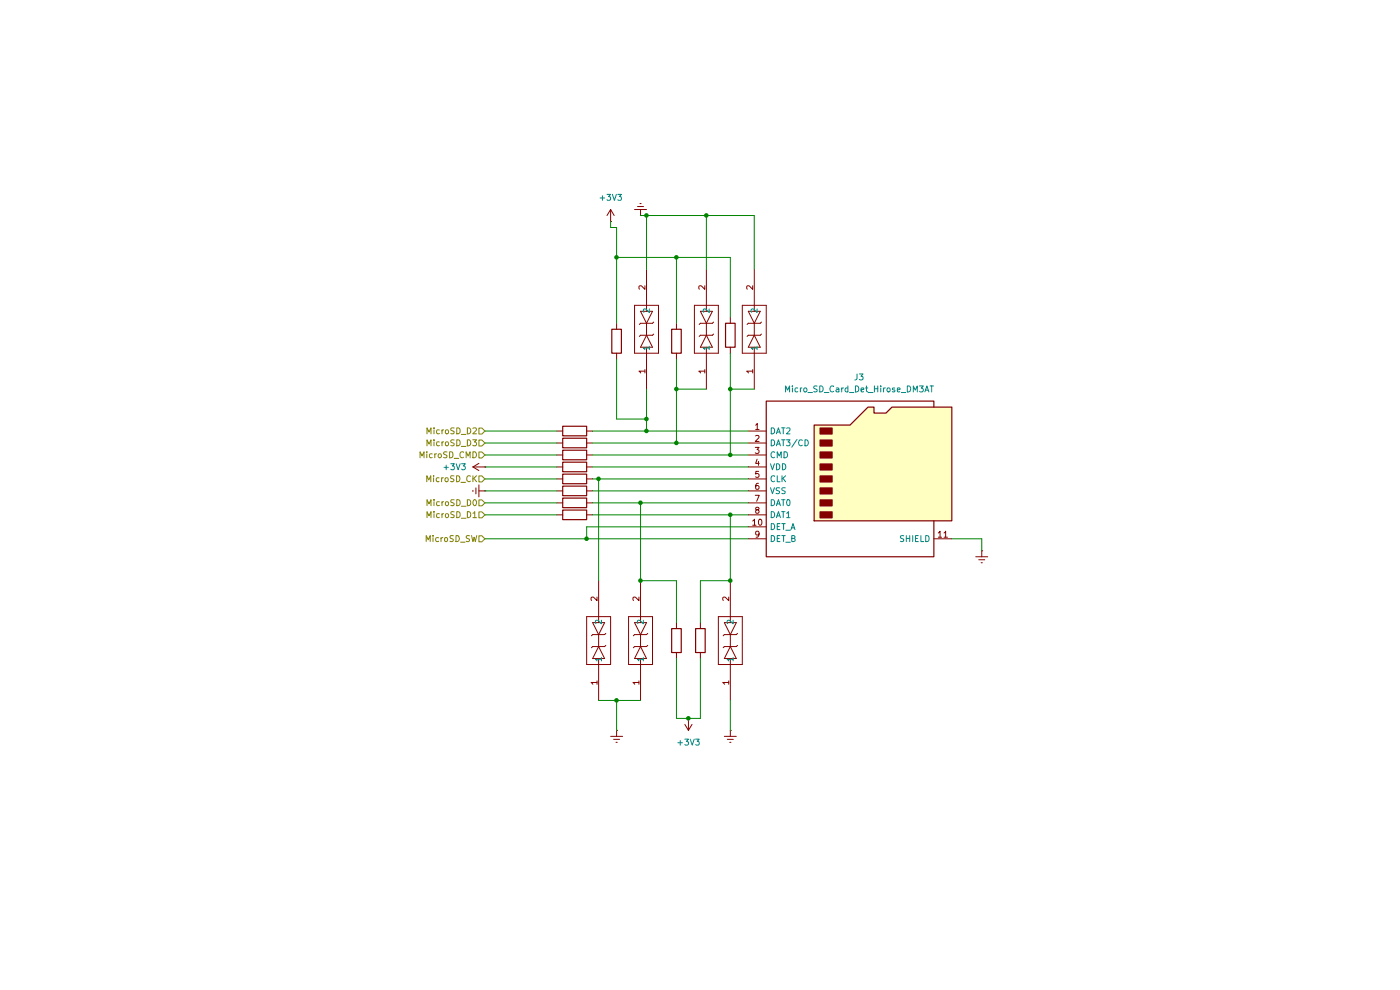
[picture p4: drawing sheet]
(kicad_sch
 (version 20250114)
 (generator "eeschema")
 (generator_version "9.0")
 (paper "A4")
 (lib_symbols
  (symbol "2025-11-16_12-15-03:SP0402B-ULC-01ETG"
   (pin_names
    (offset 0.254)) (exclude_from_sim no) (in_bom yes) (on_board yes)
   (property "Reference" "CR" (at 12.7 7.62 0) (effects (font (size 1.524 1.524))))
   (property "Value" "SP0402B-ULC-01ETG" (at 12.7 5.08 0) (effects (font (size 1.524 1.524))))
   (property "Footprint" "SP0402_LTF" (at 0 0 0) (effects (font (size 1.27 1.27)
    (italic yes)) (hide yes)))
   (property "Datasheet" "SP0402B-ULC-01ETG" (at 0 0 0) (effects (font (size 1.27 1.27)
    (italic yes)) (hide yes)))
   (property "Description" "" (at 0 0 0) (effects (font (size 1.27 1.27)) (hide yes)))
   (property "ki_locked" "" (at 0 0 0) (effects (font (size 1.27 1.27))))
   (symbol "SP0402B-ULC-01ETG_0_1"
    (polyline (pts (xy 7.62 2.54) (xy 7.62 -2.54)) (stroke (width 0.127) (type default)) (fill (type none)))
    (polyline (pts (xy 7.62 0) (xy 8.89 0)) (stroke (width 0.127) (type default)) (fill (type none)))
    (polyline (pts (xy 7.62 -2.54) (xy 17.78 -2.54)) (stroke (width 0.127) (type default)) (fill (type none)))
    (polyline (pts (xy 8.89 1.27) (xy 11.43 0)) (stroke (width 0.127) (type default)) (fill (type none)))
    (polyline (pts (xy 8.89 -1.27) (xy 8.89 1.27)) (stroke (width 0.127) (type default)) (fill (type none)))
    (polyline (pts (xy 11.43 1.27) (xy 11.176 1.524)) (stroke (width 0.127) (type default)) (fill (type none)))
    (polyline (pts (xy 11.43 1.27) (xy 11.43 -1.27)) (stroke (width 0.127) (type default)) (fill (type none)))
    (polyline (pts (xy 11.43 0) (xy 8.89 -1.27)) (stroke (width 0.127) (type default)) (fill (type none)))
    (polyline (pts (xy 11.43 -1.27) (xy 11.684 -1.524)) (stroke (width 0.127) (type default)) (fill (type none)))
    (polyline (pts (xy 13.97 1.27) (xy 13.716 1.524)) (stroke (width 0.127) (type default)) (fill (type none)))
    (polyline (pts (xy 13.97 0) (xy 11.43 0)) (stroke (width 0.127) (type default)) (fill (type none)))
    (polyline (pts (xy 13.97 0) (xy 16.51 1.27)) (stroke (width 0.127) (type default)) (fill (type none)))
    (polyline (pts (xy 13.97 -1.27) (xy 13.97 1.27)) (stroke (width 0.127) (type default)) (fill (type none)))
    (polyline (pts (xy 13.97 -1.27) (xy 14.224 -1.524)) (stroke (width 0.127) (type default)) (fill (type none)))
    (polyline (pts (xy 16.51 1.27) (xy 16.51 -1.27)) (stroke (width 0.127) (type default)) (fill (type none)))
    (polyline (pts (xy 16.51 0) (xy 17.78 0)) (stroke (width 0.127) (type default)) (fill (type none)))
    (polyline (pts (xy 16.51 -1.27) (xy 13.97 0)) (stroke (width 0.127) (type default)) (fill (type none)))
    (polyline (pts (xy 17.78 2.54) (xy 7.62 2.54)) (stroke (width 0.127) (type default)) (fill (type none)))
    (polyline (pts (xy 17.78 -2.54) (xy 17.78 2.54)) (stroke (width 0.127) (type default)) (fill (type none)))
    (pin unspecified line (at 0 0 0) (length 7.62) (name "1" (effects (font (size 1.27 1.27)))) (number "1" (effects (font (size 1.27 1.27)))))
    (pin unspecified line (at 25.4 0 180) (length 7.62) (name "2" (effects (font (size 1.27 1.27)))) (number "2" (effects (font (size 1.27 1.27))))))
   (embedded_fonts no))
  (symbol "Connector:Micro_SD_Card_Det_Hirose_DM3AT" (exclude_from_sim no) (in_bom yes) (on_board yes)
   (property "Reference" "J" (at -16.51 17.78 0) (effects (font (size 1.27 1.27))))
   (property "Value" "Micro_SD_Card_Det_Hirose_DM3AT" (at 16.51 17.78 0) (effects (font (size 1.27 1.27)) (justify right)))
   (property "Footprint" "" (at 52.07 17.78 0) (effects (font (size 1.27 1.27)) (hide yes)))
   (property "Datasheet" "https://www.hirose.com/product/en/download_file/key_name/DM3/category/Catalog/doc_file_id/49662/?file_category_id=4&item_id=195&is_series=1" (at 0 2.54 0) (effects (font (size 1.27 1.27)) (hide yes)))
   (property "Description" "Micro SD Card Socket with card detection pins" (at 0 0 0) (effects (font (size 1.27 1.27)) (hide yes)))
   (symbol "Micro_SD_Card_Det_Hirose_DM3AT_0_1"
    (polyline (pts (xy -8.89 -8.89) (xy -8.89 11.43) (xy -1.27 11.43) (xy 2.54 15.24) (xy 3.81 15.24) (xy 3.81 13.97) (xy 6.35 13.97) (xy 7.62 15.24) (xy 20.32 15.24) (xy 20.32 -8.89) (xy -8.89 -8.89)) (stroke (width 0.254) (type default)) (fill (type background)))
    (rectangle (start -7.62 10.795) (end -5.08 9.525) (stroke (width 0.254) (type default)) (fill (type outline)))
    (rectangle (start -7.62 8.255) (end -5.08 6.985) (stroke (width 0.254) (type default)) (fill (type outline)))
    (rectangle (start -7.62 5.715) (end -5.08 4.445) (stroke (width 0.254) (type default)) (fill (type outline)))
    (rectangle (start -7.62 3.175) (end -5.08 1.905) (stroke (width 0.254) (type default)) (fill (type outline)))
    (rectangle (start -7.62 0.635) (end -5.08 -0.635) (stroke (width 0.254) (type default)) (fill (type outline)))
    (rectangle (start -7.62 -1.905) (end -5.08 -3.175) (stroke (width 0.254) (type default)) (fill (type outline)))
    (rectangle (start -7.62 -4.445) (end -5.08 -5.715) (stroke (width 0.254) (type default)) (fill (type outline)))
    (rectangle (start -7.62 -6.985) (end -5.08 -8.255) (stroke (width 0.254) (type default)) (fill (type outline)))
    (polyline (pts (xy 16.51 15.24) (xy 16.51 16.51) (xy -19.05 16.51) (xy -19.05 -16.51) (xy 16.51 -16.51) (xy 16.51 -8.89)) (stroke (width 0.254) (type default)) (fill (type none))))
   (symbol "Micro_SD_Card_Det_Hirose_DM3AT_1_1"
    (pin bidirectional line (at -22.86 10.16 0) (length 3.81) (name "DAT2" (effects (font (size 1.27 1.27)))) (number "1" (effects (font (size 1.27 1.27)))))
    (pin bidirectional line (at -22.86 7.62 0) (length 3.81) (name "DAT3/CD" (effects (font (size 1.27 1.27)))) (number "2" (effects (font (size 1.27 1.27)))))
    (pin input line (at -22.86 5.08 0) (length 3.81) (name "CMD" (effects (font (size 1.27 1.27)))) (number "3" (effects (font (size 1.27 1.27)))))
    (pin power_in line (at -22.86 2.54 0) (length 3.81) (name "VDD" (effects (font (size 1.27 1.27)))) (number "4" (effects (font (size 1.27 1.27)))))
    (pin input line (at -22.86 0 0) (length 3.81) (name "CLK" (effects (font (size 1.27 1.27)))) (number "5" (effects (font (size 1.27 1.27)))))
    (pin power_in line (at -22.86 -2.54 0) (length 3.81) (name "VSS" (effects (font (size 1.27 1.27)))) (number "6" (effects (font (size 1.27 1.27)))))
    (pin bidirectional line (at -22.86 -5.08 0) (length 3.81) (name "DAT0" (effects (font (size 1.27 1.27)))) (number "7" (effects (font (size 1.27 1.27)))))
    (pin bidirectional line (at -22.86 -7.62 0) (length 3.81) (name "DAT1" (effects (font (size 1.27 1.27)))) (number "8" (effects (font (size 1.27 1.27)))))
    (pin passive line (at -22.86 -10.16 0) (length 3.81) (name "DET_A" (effects (font (size 1.27 1.27)))) (number "10" (effects (font (size 1.27 1.27)))))
    (pin passive line (at -22.86 -12.7 0) (length 3.81) (name "DET_B" (effects (font (size 1.27 1.27)))) (number "9" (effects (font (size 1.27 1.27)))))
    (pin passive line (at 20.32 -12.7 180) (length 3.81) (name "SHIELD" (effects (font (size 1.27 1.27)))) (number "11" (effects (font (size 1.27 1.27))))))
   (embedded_fonts no))
  (symbol "Device:R"
   (pin_numbers (hide yes))
   (pin_names
    (offset 0)) (exclude_from_sim no) (in_bom yes) (on_board yes)
   (property "Reference" "R" (at 2.032 0 90) (effects (font (size 1.27 1.27))))
   (property "Value" "R" (at 0 0 90) (effects (font (size 1.27 1.27))))
   (property "Footprint" "" (at -1.778 0 90) (effects (font (size 1.27 1.27)) (hide yes)))
   (property "Datasheet" "~" (at 0 0 0) (effects (font (size 1.27 1.27)) (hide yes)))
   (property "Description" "Resistor" (at 0 0 0) (effects (font (size 1.27 1.27)) (hide yes)))
   (symbol "R_0_1"
    (rectangle (start -1.016 -2.54) (end 1.016 2.54) (stroke (width 0.254) (type default)) (fill (type none))))
   (symbol "R_1_1"
    (pin passive line (at 0 3.81 270) (length 1.27) (name "~" (effects (font (size 1.27 1.27)))) (number "1" (effects (font (size 1.27 1.27)))))
    (pin passive line (at 0 -3.81 90) (length 1.27) (name "~" (effects (font (size 1.27 1.27)))) (number "2" (effects (font (size 1.27 1.27))))))
   (embedded_fonts no))
  (symbol "power:+3V3"
   (power)
   (pin_numbers (hide yes))
   (pin_names
    (offset 0) (hide yes)) (exclude_from_sim no) (in_bom yes) (on_board yes)
   (property "Reference" "#PWR" (at 0 -3.81 0) (effects (font (size 1.27 1.27)) (hide yes)))
   (property "Value" "+3V3" (at 0 3.556 0) (effects (font (size 1.27 1.27))))
   (property "Footprint" "" (at 0 0 0) (effects (font (size 1.27 1.27)) (hide yes)))
   (property "Datasheet" "" (at 0 0 0) (effects (font (size 1.27 1.27)) (hide yes)))
   (property "Description" "Power symbol creates a global label with name \"+3V3\"" (at 0 0 0) (effects (font (size 1.27 1.27)) (hide yes)))
   (symbol "+3V3_0_1"
    (polyline (pts (xy -0.762 1.27) (xy 0 2.54)) (stroke (width 0) (type default)) (fill (type none)))
    (polyline (pts (xy 0 2.54) (xy 0.762 1.27)) (stroke (width 0) (type default)) (fill (type none)))
    (polyline (pts (xy 0 0) (xy 0 2.54)) (stroke (width 0) (type default)) (fill (type none))))
   (symbol "+3V3_1_1"
    (pin power_in line (at 0 0 90) (length 0) (name "~" (effects (font (size 1.27 1.27)))) (number "1" (effects (font (size 1.27 1.27))))))
   (embedded_fonts no))
  (symbol "power:Earth"
   (power)
   (pin_numbers (hide yes))
   (pin_names
    (offset 0) (hide yes)) (exclude_from_sim no) (in_bom yes) (on_board yes)
   (property "Reference" "#PWR" (at 0 -6.35 0) (effects (font (size 1.27 1.27)) (hide yes)))
   (property "Value" "Earth" (at 0 -3.81 0) (effects (font (size 1.27 1.27))))
   (property "Footprint" "" (at 0 0 0) (effects (font (size 1.27 1.27)) (hide yes)))
   (property "Datasheet" "~" (at 0 0 0) (effects (font (size 1.27 1.27)) (hide yes)))
   (property "Description" "Power symbol creates a global label with name \"Earth\"" (at 0 0 0) (effects (font (size 1.27 1.27)) (hide yes)))
   (symbol "Earth_0_1"
    (polyline (pts (xy -0.635 -1.905) (xy 0.635 -1.905)) (stroke (width 0) (type default)) (fill (type none)))
    (polyline (pts (xy -0.127 -2.54) (xy 0.127 -2.54)) (stroke (width 0) (type default)) (fill (type none)))
    (polyline (pts (xy 0 -1.27) (xy 0 0)) (stroke (width 0) (type default)) (fill (type none)))
    (polyline (pts (xy 1.27 -1.27) (xy -1.27 -1.27)) (stroke (width 0) (type default)) (fill (type none))))
   (symbol "Earth_1_1"
    (pin power_in line (at 0 0 270) (length 0) (name "~" (effects (font (size 1.27 1.27)))) (number "1" (effects (font (size 1.27 1.27))))))
   (embedded_fonts no)))
 (junction
  (at 143.51 82.55)
  (diameter 0)
  (color 0 0 0 0))
 (junction
  (at 137.16 45.72)
  (diameter 0)
  (color 0 0 0 0))
 (junction
  (at 130.81 54.61)
  (diameter 0)
  (color 0 0 0 0))
 (junction
  (at 146.05 152.4)
  (diameter 0)
  (color 0 0 0 0))
 (junction
  (at 137.16 88.9)
  (diameter 0)
  (color 0 0 0 0))
 (junction
  (at 143.51 54.61)
  (diameter 0)
  (color 0 0 0 0))
 (junction
  (at 135.89 106.68)
  (diameter 0)
  (color 0 0 0 0))
 (junction
  (at 143.51 93.98)
  (diameter 0)
  (color 0 0 0 0))
 (junction
  (at 127 101.6)
  (diameter 0)
  (color 0 0 0 0))
 (junction
  (at 154.94 82.55)
  (diameter 0)
  (color 0 0 0 0))
 (junction
  (at 135.89 123.19)
  (diameter 0)
  (color 0 0 0 0))
 (junction
  (at 137.16 91.44)
  (diameter 0)
  (color 0 0 0 0))
 (junction
  (at 154.94 109.22)
  (diameter 0)
  (color 0 0 0 0))
 (junction
  (at 149.86 45.72)
  (diameter 0)
  (color 0 0 0 0))
 (junction
  (at 130.81 148.59)
  (diameter 0)
  (color 0 0 0 0))
 (junction
  (at 124.46 114.3)
  (diameter 0)
  (color 0 0 0 0))
 (junction
  (at 154.94 96.52)
  (diameter 0)
  (color 0 0 0 0))
 (junction
  (at 154.94 123.19)
  (diameter 0)
  (color 0 0 0 0))
 (wire
  (pts (xy 127 148.59) (xy 130.81 148.59))
  (stroke (width 0) (type default)))
 (wire
  (pts (xy 125.73 99.06) (xy 158.75 99.06))
  (stroke (width 0) (type default)))
 (wire
  (pts (xy 137.16 88.9) (xy 137.16 91.44))
  (stroke (width 0) (type default)))
 (wire
  (pts (xy 125.73 93.98) (xy 143.51 93.98))
  (stroke (width 0) (type default)))
 (wire
  (pts (xy 143.51 54.61) (xy 130.81 54.61))
  (stroke (width 0) (type default)))
 (wire
  (pts (xy 158.75 111.76) (xy 124.46 111.76))
  (stroke (width 0) (type default)))
 (wire
  (pts (xy 137.16 45.72) (xy 135.89 45.72))
  (stroke (width 0) (type default)))
 (wire
  (pts (xy 154.94 148.59) (xy 154.94 154.94))
  (stroke (width 0) (type default)))
 (wire
  (pts (xy 154.94 74.93) (xy 154.94 82.55))
  (stroke (width 0) (type default)))
 (wire
  (pts (xy 130.81 76.2) (xy 130.81 88.9))
  (stroke (width 0) (type default)))
 (wire
  (pts (xy 143.51 76.2) (xy 143.51 82.55))
  (stroke (width 0) (type default)))
 (wire
  (pts (xy 148.59 139.7) (xy 148.59 152.4))
  (stroke (width 0) (type default)))
 (wire
  (pts (xy 143.51 68.58) (xy 143.51 54.61))
  (stroke (width 0) (type default)))
 (wire
  (pts (xy 149.86 45.72) (xy 149.86 57.15))
  (stroke (width 0) (type default)))
 (wire
  (pts (xy 130.81 148.59) (xy 135.89 148.59))
  (stroke (width 0) (type default)))
 (wire
  (pts (xy 143.51 132.08) (xy 143.51 123.19))
  (stroke (width 0) (type default)))
 (wire
  (pts (xy 130.81 88.9) (xy 137.16 88.9))
  (stroke (width 0) (type default)))
 (wire
  (pts (xy 154.94 82.55) (xy 160.02 82.55))
  (stroke (width 0) (type default)))
 (wire
  (pts (xy 102.87 96.52) (xy 118.11 96.52))
  (stroke (width 0) (type default)))
 (wire
  (pts (xy 135.89 106.68) (xy 158.75 106.68))
  (stroke (width 0) (type default)))
 (wire
  (pts (xy 102.87 114.3) (xy 124.46 114.3))
  (stroke (width 0) (type default)))
 (wire
  (pts (xy 124.46 111.76) (xy 124.46 114.3))
  (stroke (width 0) (type default)))
 (wire
  (pts (xy 102.87 109.22) (xy 118.11 109.22))
  (stroke (width 0) (type default)))
 (wire
  (pts (xy 125.73 101.6) (xy 127 101.6))
  (stroke (width 0) (type default)))
 (wire
  (pts (xy 137.16 57.15) (xy 137.16 45.72))
  (stroke (width 0) (type default)))
 (wire
  (pts (xy 127 101.6) (xy 158.75 101.6))
  (stroke (width 0) (type default)))
 (wire
  (pts (xy 154.94 96.52) (xy 158.75 96.52))
  (stroke (width 0) (type default)))
 (wire
  (pts (xy 201.93 114.3) (xy 208.28 114.3))
  (stroke (width 0) (type default)))
 (wire
  (pts (xy 208.28 114.3) (xy 208.28 116.84))
  (stroke (width 0) (type default)))
 (wire
  (pts (xy 130.81 54.61) (xy 130.81 48.26))
  (stroke (width 0) (type default)))
 (wire
  (pts (xy 125.73 106.68) (xy 135.89 106.68))
  (stroke (width 0) (type default)))
 (wire
  (pts (xy 125.73 109.22) (xy 154.94 109.22))
  (stroke (width 0) (type default)))
 (wire
  (pts (xy 129.54 48.26) (xy 129.54 46.99))
  (stroke (width 0) (type default)))
 (wire
  (pts (xy 102.87 99.06) (xy 118.11 99.06))
  (stroke (width 0) (type default)))
 (wire
  (pts (xy 154.94 67.31) (xy 154.94 54.61))
  (stroke (width 0) (type default)))
 (wire
  (pts (xy 125.73 91.44) (xy 137.16 91.44))
  (stroke (width 0) (type default)))
 (wire
  (pts (xy 154.94 82.55) (xy 154.94 96.52))
  (stroke (width 0) (type default)))
 (wire
  (pts (xy 127 101.6) (xy 127 123.19))
  (stroke (width 0) (type default)))
 (wire
  (pts (xy 137.16 91.44) (xy 158.75 91.44))
  (stroke (width 0) (type default)))
 (wire
  (pts (xy 154.94 109.22) (xy 158.75 109.22))
  (stroke (width 0) (type default)))
 (wire
  (pts (xy 124.46 114.3) (xy 158.75 114.3))
  (stroke (width 0) (type default)))
 (wire
  (pts (xy 143.51 93.98) (xy 158.75 93.98))
  (stroke (width 0) (type default)))
 (wire
  (pts (xy 125.73 96.52) (xy 154.94 96.52))
  (stroke (width 0) (type default)))
 (wire
  (pts (xy 149.86 45.72) (xy 137.16 45.72))
  (stroke (width 0) (type default)))
 (wire
  (pts (xy 154.94 54.61) (xy 143.51 54.61))
  (stroke (width 0) (type default)))
 (wire
  (pts (xy 102.87 91.44) (xy 118.11 91.44))
  (stroke (width 0) (type default)))
 (wire
  (pts (xy 135.89 106.68) (xy 135.89 123.19))
  (stroke (width 0) (type default)))
 (wire
  (pts (xy 148.59 152.4) (xy 146.05 152.4))
  (stroke (width 0) (type default)))
 (wire
  (pts (xy 154.94 123.19) (xy 154.94 109.22))
  (stroke (width 0) (type default)))
 (wire
  (pts (xy 102.87 104.14) (xy 118.11 104.14))
  (stroke (width 0) (type default)))
 (wire
  (pts (xy 102.87 106.68) (xy 118.11 106.68))
  (stroke (width 0) (type default)))
 (wire
  (pts (xy 143.51 123.19) (xy 135.89 123.19))
  (stroke (width 0) (type default)))
 (wire
  (pts (xy 149.86 82.55) (xy 143.51 82.55))
  (stroke (width 0) (type default)))
 (wire
  (pts (xy 125.73 104.14) (xy 158.75 104.14))
  (stroke (width 0) (type default)))
 (wire
  (pts (xy 130.81 148.59) (xy 130.81 154.94))
  (stroke (width 0) (type default)))
 (wire
  (pts (xy 102.87 93.98) (xy 118.11 93.98))
  (stroke (width 0) (type default)))
 (wire
  (pts (xy 130.81 48.26) (xy 129.54 48.26))
  (stroke (width 0) (type default)))
 (wire
  (pts (xy 130.81 68.58) (xy 130.81 54.61))
  (stroke (width 0) (type default)))
 (wire
  (pts (xy 143.51 139.7) (xy 143.51 152.4))
  (stroke (width 0) (type default)))
 (wire
  (pts (xy 160.02 45.72) (xy 149.86 45.72))
  (stroke (width 0) (type default)))
 (wire
  (pts (xy 148.59 132.08) (xy 148.59 123.19))
  (stroke (width 0) (type default)))
 (wire
  (pts (xy 137.16 82.55) (xy 137.16 88.9))
  (stroke (width 0) (type default)))
 (wire
  (pts (xy 143.51 82.55) (xy 143.51 93.98))
  (stroke (width 0) (type default)))
 (wire
  (pts (xy 148.59 123.19) (xy 154.94 123.19))
  (stroke (width 0) (type default)))
 (wire
  (pts (xy 160.02 57.15) (xy 160.02 45.72))
  (stroke (width 0) (type default)))
 (wire
  (pts (xy 102.87 101.6) (xy 118.11 101.6))
  (stroke (width 0) (type default)))
 (wire
  (pts (xy 143.51 152.4) (xy 146.05 152.4))
  (stroke (width 0) (type default)))
 (hierarchical_label "MicroSD_D3"
  (shape input)
  (at 102.87 93.98 180)
  (effects (font (size 1.27 1.27)) (justify right)))
 (hierarchical_label "MicroSD_CMD"
  (shape input)
  (at 102.87 96.52 180)
  (effects (font (size 1.27 1.27)) (justify right)))
 (hierarchical_label "MicroSD_D1"
  (shape input)
  (at 102.87 109.22 180)
  (effects (font (size 1.27 1.27)) (justify right)))
 (hierarchical_label "MicroSD_D2"
  (shape input)
  (at 102.87 91.44 180)
  (effects (font (size 1.27 1.27)) (justify right)))
 (hierarchical_label "MicroSD_CK"
  (shape input)
  (at 102.87 101.6 180)
  (effects (font (size 1.27 1.27)) (justify right)))
 (hierarchical_label "MicroSD_SW"
  (shape input)
  (at 102.87 114.3 180)
  (effects (font (size 1.27 1.27)) (justify right)))
 (hierarchical_label "MicroSD_D0"
  (shape input)
  (at 102.87 106.68 180)
  (effects (font (size 1.27 1.27)) (justify right)))
 (symbol
  (lib_id "Device:R")
  (at 121.92 104.14 90)
  (unit 1)
  (exclude_from_sim no)
  (in_bom yes)
  (on_board yes)
  (dnp no)
  (fields_autoplaced yes)
  (property "Reference" "R25" (at 121.92 97.79 90) (effects (font (size 1.27 1.27)) (hide yes)))
  (property "Value" "R" (at 121.92 100.33 90) (effects (font (size 1.27 1.27)) (hide yes)))
  (property "Footprint" "Resistor_SMD:R_0201_0603Metric" (at 121.92 105.918 90) (effects (font (size 1.27 1.27)) (hide yes)))
  (property "Datasheet" "~" (at 121.92 104.14 0) (effects (font (size 1.27 1.27)) (hide yes)))
  (property "Description" "Resistor" (at 121.92 104.14 0) (effects (font (size 1.27 1.27)) (hide yes)))
  (pin "1")
  (pin "2"))
 (symbol
  (lib_id "2025-11-16_12-15-03:SP0402B-ULC-01ETG")
  (at 127 148.59 90)
  (unit 1)
  (exclude_from_sim no)
  (in_bom yes)
  (on_board yes)
  (dnp no)
  (fields_autoplaced yes)
  (property "Reference" "CR11" (at 130.81 134.6199 90) (effects (font (size 1.524 1.524)) (justify right) (hide yes)))
  (property "Value" "SP0402B-ULC-01ETG" (at 130.81 137.1599 90) (effects (font (size 1.524 1.524)) (justify right) (hide yes)))
  (property "Footprint" "SP0402_LTF" (at 127 148.59 0) (effects (font (size 1.27 1.27)
    (italic yes)) (hide yes)))
  (property "Datasheet" "SP0402B-ULC-01ETG" (at 127 148.59 0) (effects (font (size 1.27 1.27)
    (italic yes)) (hide yes)))
  (property "Description" "" (at 127 148.59 0) (effects (font (size 1.27 1.27)) (hide yes)))
  (pin "2")
  (pin "1"))
 (symbol
  (lib_id "power:Earth")
  (at 154.94 154.94 0)
  (unit 1)
  (exclude_from_sim no)
  (in_bom yes)
  (on_board yes)
  (dnp no)
  (fields_autoplaced yes)
  (property "Reference" "#PWR073" (at 154.94 161.29 0) (effects (font (size 1.27 1.27)) (hide yes)))
  (property "Value" "Earth" (at 154.9399 158.75 90) (effects (font (size 1.27 1.27)) (justify right) (hide yes)))
  (property "Footprint" "" (at 154.94 154.94 0) (effects (font (size 1.27 1.27)) (hide yes)))
  (property "Datasheet" "~" (at 154.94 154.94 0) (effects (font (size 1.27 1.27)) (hide yes)))
  (property "Description" "Power symbol creates a global label with name \"Earth\"" (at 154.94 154.94 0) (effects (font (size 1.27 1.27)) (hide yes)))
  (pin "1"))
 (symbol
  (lib_id "power:+3V3")
  (at 146.05 152.4 180)
  (unit 1)
  (exclude_from_sim no)
  (in_bom yes)
  (on_board yes)
  (dnp no)
  (fields_autoplaced yes)
  (property "Reference" "#PWR071" (at 146.05 148.59 0) (effects (font (size 1.27 1.27)) (hide yes)))
  (property "Value" "+3V3" (at 146.05 157.48 0) (effects (font (size 1.27 1.27))))
  (property "Footprint" "" (at 146.05 152.4 0) (effects (font (size 1.27 1.27)) (hide yes)))
  (property "Datasheet" "" (at 146.05 152.4 0) (effects (font (size 1.27 1.27)) (hide yes)))
  (property "Description" "Power symbol creates a global label with name \"+3V3\"" (at 146.05 152.4 0) (effects (font (size 1.27 1.27)) (hide yes)))
  (pin "1"))
 (symbol
  (lib_id "Device:R")
  (at 154.94 71.12 180)
  (unit 1)
  (exclude_from_sim no)
  (in_bom yes)
  (on_board yes)
  (dnp no)
  (fields_autoplaced yes)
  (property "Reference" "R30" (at 148.59 71.12 90) (effects (font (size 1.27 1.27)) (hide yes)))
  (property "Value" "R" (at 151.13 71.12 90) (effects (font (size 1.27 1.27)) (hide yes)))
  (property "Footprint" "Resistor_SMD:R_0201_0603Metric" (at 156.718 71.12 90) (effects (font (size 1.27 1.27)) (hide yes)))
  (property "Datasheet" "~" (at 154.94 71.12 0) (effects (font (size 1.27 1.27)) (hide yes)))
  (property "Description" "Resistor" (at 154.94 71.12 0) (effects (font (size 1.27 1.27)) (hide yes)))
  (pin "1")
  (pin "2"))
 (symbol
  (lib_id "power:+3V3")
  (at 102.87 99.06 90)
  (unit 1)
  (exclude_from_sim no)
  (in_bom yes)
  (on_board yes)
  (dnp no)
  (fields_autoplaced yes)
  (property "Reference" "#PWR066" (at 106.68 99.06 0) (effects (font (size 1.27 1.27)) (hide yes)))
  (property "Value" "+3V3" (at 99.06 99.0599 90) (effects (font (size 1.27 1.27)) (justify left)))
  (property "Footprint" "" (at 102.87 99.06 0) (effects (font (size 1.27 1.27)) (hide yes)))
  (property "Datasheet" "" (at 102.87 99.06 0) (effects (font (size 1.27 1.27)) (hide yes)))
  (property "Description" "Power symbol creates a global label with name \"+3V3\"" (at 102.87 99.06 0) (effects (font (size 1.27 1.27)) (hide yes)))
  (pin "1"))
 (symbol
  (lib_id "Device:R")
  (at 121.92 96.52 90)
  (unit 1)
  (exclude_from_sim no)
  (in_bom yes)
  (on_board yes)
  (dnp no)
  (fields_autoplaced yes)
  (property "Reference" "R22" (at 121.92 90.17 90) (effects (font (size 1.27 1.27)) (hide yes)))
  (property "Value" "R" (at 121.92 92.71 90) (effects (font (size 1.27 1.27)) (hide yes)))
  (property "Footprint" "Resistor_SMD:R_0201_0603Metric" (at 121.92 98.298 90) (effects (font (size 1.27 1.27)) (hide yes)))
  (property "Datasheet" "~" (at 121.92 96.52 0) (effects (font (size 1.27 1.27)) (hide yes)))
  (property "Description" "Resistor" (at 121.92 96.52 0) (effects (font (size 1.27 1.27)) (hide yes)))
  (pin "1")
  (pin "2"))
 (symbol
  (lib_id "Device:R")
  (at 121.92 93.98 90)
  (unit 1)
  (exclude_from_sim no)
  (in_bom yes)
  (on_board yes)
  (dnp no)
  (fields_autoplaced yes)
  (property "Reference" "R21" (at 121.92 87.63 90) (effects (font (size 1.27 1.27)) (hide yes)))
  (property "Value" "R" (at 121.92 90.17 90) (effects (font (size 1.27 1.27)) (hide yes)))
  (property "Footprint" "Resistor_SMD:R_0201_0603Metric" (at 121.92 95.758 90) (effects (font (size 1.27 1.27)) (hide yes)))
  (property "Datasheet" "~" (at 121.92 93.98 0) (effects (font (size 1.27 1.27)) (hide yes)))
  (property "Description" "Resistor" (at 121.92 93.98 0) (effects (font (size 1.27 1.27)) (hide yes)))
  (pin "1")
  (pin "2"))
 (symbol
  (lib_id "Device:R")
  (at 143.51 135.89 180)
  (unit 1)
  (exclude_from_sim no)
  (in_bom yes)
  (on_board yes)
  (dnp no)
  (fields_autoplaced yes)
  (property "Reference" "R31" (at 137.16 135.89 90) (effects (font (size 1.27 1.27)) (hide yes)))
  (property "Value" "R" (at 139.7 135.89 90) (effects (font (size 1.27 1.27)) (hide yes)))
  (property "Footprint" "Resistor_SMD:R_0201_0603Metric" (at 145.288 135.89 90) (effects (font (size 1.27 1.27)) (hide yes)))
  (property "Datasheet" "~" (at 143.51 135.89 0) (effects (font (size 1.27 1.27)) (hide yes)))
  (property "Description" "Resistor" (at 143.51 135.89 0) (effects (font (size 1.27 1.27)) (hide yes)))
  (pin "1")
  (pin "2"))
 (symbol
  (lib_id "Device:R")
  (at 121.92 109.22 90)
  (unit 1)
  (exclude_from_sim no)
  (in_bom yes)
  (on_board yes)
  (dnp no)
  (fields_autoplaced yes)
  (property "Reference" "R27" (at 121.92 102.87 90) (effects (font (size 1.27 1.27)) (hide yes)))
  (property "Value" "R" (at 121.92 105.41 90) (effects (font (size 1.27 1.27)) (hide yes)))
  (property "Footprint" "Resistor_SMD:R_0201_0603Metric" (at 121.92 110.998 90) (effects (font (size 1.27 1.27)) (hide yes)))
  (property "Datasheet" "~" (at 121.92 109.22 0) (effects (font (size 1.27 1.27)) (hide yes)))
  (property "Description" "Resistor" (at 121.92 109.22 0) (effects (font (size 1.27 1.27)) (hide yes)))
  (pin "1")
  (pin "2"))
 (symbol
  (lib_id "power:Earth")
  (at 130.81 154.94 0)
  (unit 1)
  (exclude_from_sim no)
  (in_bom yes)
  (on_board yes)
  (dnp no)
  (fields_autoplaced yes)
  (property "Reference" "#PWR072" (at 130.81 161.29 0) (effects (font (size 1.27 1.27)) (hide yes)))
  (property "Value" "Earth" (at 130.8099 158.75 90) (effects (font (size 1.27 1.27)) (justify right) (hide yes)))
  (property "Footprint" "" (at 130.81 154.94 0) (effects (font (size 1.27 1.27)) (hide yes)))
  (property "Datasheet" "~" (at 130.81 154.94 0) (effects (font (size 1.27 1.27)) (hide yes)))
  (property "Description" "Power symbol creates a global label with name \"Earth\"" (at 130.81 154.94 0) (effects (font (size 1.27 1.27)) (hide yes)))
  (pin "1"))
 (symbol
  (lib_id "power:Earth")
  (at 208.28 116.84 0)
  (unit 1)
  (exclude_from_sim no)
  (in_bom yes)
  (on_board yes)
  (dnp no)
  (fields_autoplaced yes)
  (property "Reference" "#PWR070" (at 208.28 123.19 0) (effects (font (size 1.27 1.27)) (hide yes)))
  (property "Value" "Earth" (at 208.2799 120.65 90) (effects (font (size 1.27 1.27)) (justify right) (hide yes)))
  (property "Footprint" "" (at 208.28 116.84 0) (effects (font (size 1.27 1.27)) (hide yes)))
  (property "Datasheet" "~" (at 208.28 116.84 0) (effects (font (size 1.27 1.27)) (hide yes)))
  (property "Description" "Power symbol creates a global label with name \"Earth\"" (at 208.28 116.84 0) (effects (font (size 1.27 1.27)) (hide yes)))
  (pin "1"))
 (symbol
  (lib_id "2025-11-16_12-15-03:SP0402B-ULC-01ETG")
  (at 154.94 148.59 90)
  (unit 1)
  (exclude_from_sim no)
  (in_bom yes)
  (on_board yes)
  (dnp no)
  (fields_autoplaced yes)
  (property "Reference" "CR13" (at 158.75 134.6199 90) (effects (font (size 1.524 1.524)) (justify right) (hide yes)))
  (property "Value" "SP0402B-ULC-01ETG" (at 158.75 137.1599 90) (effects (font (size 1.524 1.524)) (justify right) (hide yes)))
  (property "Footprint" "SP0402_LTF" (at 154.94 148.59 0) (effects (font (size 1.27 1.27)
    (italic yes)) (hide yes)))
  (property "Datasheet" "SP0402B-ULC-01ETG" (at 154.94 148.59 0) (effects (font (size 1.27 1.27)
    (italic yes)) (hide yes)))
  (property "Description" "" (at 154.94 148.59 0) (effects (font (size 1.27 1.27)) (hide yes)))
  (pin "2")
  (pin "1"))
 (symbol
  (lib_id "2025-11-16_12-15-03:SP0402B-ULC-01ETG")
  (at 135.89 148.59 90)
  (unit 1)
  (exclude_from_sim no)
  (in_bom yes)
  (on_board yes)
  (dnp no)
  (fields_autoplaced yes)
  (property "Reference" "CR12" (at 139.7 134.6199 90) (effects (font (size 1.524 1.524)) (justify right) (hide yes)))
  (property "Value" "SP0402B-ULC-01ETG" (at 139.7 137.1599 90) (effects (font (size 1.524 1.524)) (justify right) (hide yes)))
  (property "Footprint" "SP0402_LTF" (at 135.89 148.59 0) (effects (font (size 1.27 1.27)
    (italic yes)) (hide yes)))
  (property "Datasheet" "SP0402B-ULC-01ETG" (at 135.89 148.59 0) (effects (font (size 1.27 1.27)
    (italic yes)) (hide yes)))
  (property "Description" "" (at 135.89 148.59 0) (effects (font (size 1.27 1.27)) (hide yes)))
  (pin "2")
  (pin "1"))
 (symbol
  (lib_id "Connector:Micro_SD_Card_Det_Hirose_DM3AT")
  (at 181.61 101.6 0)
  (unit 1)
  (exclude_from_sim no)
  (in_bom yes)
  (on_board yes)
  (dnp no)
  (fields_autoplaced yes)
  (property "Reference" "J3" (at 182.245 80.01 0) (effects (font (size 1.27 1.27))))
  (property "Value" "Micro_SD_Card_Det_Hirose_DM3AT" (at 182.245 82.55 0) (effects (font (size 1.27 1.27))))
  (property "Footprint" "Connector_Card:microSD_HC_Hirose_DM3AT-SF-PEJM5" (at 233.68 83.82 0) (effects (font (size 1.27 1.27)) (hide yes)))
  (property "Datasheet" "https://www.hirose.com/product/en/download_file/key_name/DM3/category/Catalog/doc_file_id/49662/?file_category_id=4&item_id=195&is_series=1" (at 181.61 99.06 0) (effects (font (size 1.27 1.27)) (hide yes)))
  (property "Description" "Micro SD Card Socket with card detection pins" (at 181.61 101.6 0) (effects (font (size 1.27 1.27)) (hide yes)))
  (pin "5")
  (pin "10")
  (pin "1")
  (pin "4")
  (pin "8")
  (pin "2")
  (pin "3")
  (pin "6")
  (pin "7")
  (pin "9")
  (pin "11"))
 (symbol
  (lib_id "Device:R")
  (at 121.92 99.06 90)
  (unit 1)
  (exclude_from_sim no)
  (in_bom yes)
  (on_board yes)
  (dnp no)
  (fields_autoplaced yes)
  (property "Reference" "R23" (at 121.92 92.71 90) (effects (font (size 1.27 1.27)) (hide yes)))
  (property "Value" "R" (at 121.92 95.25 90) (effects (font (size 1.27 1.27)) (hide yes)))
  (property "Footprint" "Resistor_SMD:R_0201_0603Metric" (at 121.92 100.838 90) (effects (font (size 1.27 1.27)) (hide yes)))
  (property "Datasheet" "~" (at 121.92 99.06 0) (effects (font (size 1.27 1.27)) (hide yes)))
  (property "Description" "Resistor" (at 121.92 99.06 0) (effects (font (size 1.27 1.27)) (hide yes)))
  (pin "1")
  (pin "2"))
 (symbol
  (lib_id "2025-11-16_12-15-03:SP0402B-ULC-01ETG")
  (at 137.16 82.55 90)
  (unit 1)
  (exclude_from_sim no)
  (in_bom yes)
  (on_board yes)
  (dnp no)
  (fields_autoplaced yes)
  (property "Reference" "CR8" (at 140.97 68.5799 90) (effects (font (size 1.524 1.524)) (justify right) (hide yes)))
  (property "Value" "SP0402B-ULC-01ETG" (at 140.97 71.1199 90) (effects (font (size 1.524 1.524)) (justify right) (hide yes)))
  (property "Footprint" "SP0402_LTF" (at 137.16 82.55 0) (effects (font (size 1.27 1.27)
    (italic yes)) (hide yes)))
  (property "Datasheet" "SP0402B-ULC-01ETG" (at 137.16 82.55 0) (effects (font (size 1.27 1.27)
    (italic yes)) (hide yes)))
  (property "Description" "" (at 137.16 82.55 0) (effects (font (size 1.27 1.27)) (hide yes)))
  (pin "2")
  (pin "1"))
 (symbol
  (lib_id "2025-11-16_12-15-03:SP0402B-ULC-01ETG")
  (at 160.02 82.55 90)
  (unit 1)
  (exclude_from_sim no)
  (in_bom yes)
  (on_board yes)
  (dnp no)
  (fields_autoplaced yes)
  (property "Reference" "CR10" (at 163.83 68.5799 90) (effects (font (size 1.524 1.524)) (justify right) (hide yes)))
  (property "Value" "SP0402B-ULC-01ETG" (at 163.83 71.1199 90) (effects (font (size 1.524 1.524)) (justify right) (hide yes)))
  (property "Footprint" "SP0402_LTF" (at 160.02 82.55 0) (effects (font (size 1.27 1.27)
    (italic yes)) (hide yes)))
  (property "Datasheet" "SP0402B-ULC-01ETG" (at 160.02 82.55 0) (effects (font (size 1.27 1.27)
    (italic yes)) (hide yes)))
  (property "Description" "" (at 160.02 82.55 0) (effects (font (size 1.27 1.27)) (hide yes)))
  (pin "2")
  (pin "1"))
 (symbol
  (lib_id "2025-11-16_12-15-03:SP0402B-ULC-01ETG")
  (at 149.86 82.55 90)
  (unit 1)
  (exclude_from_sim no)
  (in_bom yes)
  (on_board yes)
  (dnp no)
  (fields_autoplaced yes)
  (property "Reference" "CR9" (at 153.67 68.5799 90) (effects (font (size 1.524 1.524)) (justify right) (hide yes)))
  (property "Value" "SP0402B-ULC-01ETG" (at 153.67 71.1199 90) (effects (font (size 1.524 1.524)) (justify right) (hide yes)))
  (property "Footprint" "SP0402_LTF" (at 149.86 82.55 0) (effects (font (size 1.27 1.27)
    (italic yes)) (hide yes)))
  (property "Datasheet" "SP0402B-ULC-01ETG" (at 149.86 82.55 0) (effects (font (size 1.27 1.27)
    (italic yes)) (hide yes)))
  (property "Description" "" (at 149.86 82.55 0) (effects (font (size 1.27 1.27)) (hide yes)))
  (pin "2")
  (pin "1"))
 (symbol
  (lib_id "power:Earth")
  (at 102.87 104.14 270)
  (unit 1)
  (exclude_from_sim no)
  (in_bom yes)
  (on_board yes)
  (dnp no)
  (fields_autoplaced yes)
  (property "Reference" "#PWR067" (at 96.52 104.14 0) (effects (font (size 1.27 1.27)) (hide yes)))
  (property "Value" "Earth" (at 99.06 104.1399 90) (effects (font (size 1.27 1.27)) (justify right) (hide yes)))
  (property "Footprint" "" (at 102.87 104.14 0) (effects (font (size 1.27 1.27)) (hide yes)))
  (property "Datasheet" "~" (at 102.87 104.14 0) (effects (font (size 1.27 1.27)) (hide yes)))
  (property "Description" "Power symbol creates a global label with name \"Earth\"" (at 102.87 104.14 0) (effects (font (size 1.27 1.27)) (hide yes)))
  (pin "1"))
 (symbol
  (lib_id "power:+3V3")
  (at 129.54 46.99 0)
  (unit 1)
  (exclude_from_sim no)
  (in_bom yes)
  (on_board yes)
  (dnp no)
  (fields_autoplaced yes)
  (property "Reference" "#PWR068" (at 129.54 50.8 0) (effects (font (size 1.27 1.27)) (hide yes)))
  (property "Value" "+3V3" (at 129.54 41.91 0) (effects (font (size 1.27 1.27))))
  (property "Footprint" "" (at 129.54 46.99 0) (effects (font (size 1.27 1.27)) (hide yes)))
  (property "Datasheet" "" (at 129.54 46.99 0) (effects (font (size 1.27 1.27)) (hide yes)))
  (property "Description" "Power symbol creates a global label with name \"+3V3\"" (at 129.54 46.99 0) (effects (font (size 1.27 1.27)) (hide yes)))
  (pin "1"))
 (symbol
  (lib_id "power:Earth")
  (at 135.89 45.72 180)
  (unit 1)
  (exclude_from_sim no)
  (in_bom yes)
  (on_board yes)
  (dnp no)
  (fields_autoplaced yes)
  (property "Reference" "#PWR069" (at 135.89 39.37 0) (effects (font (size 1.27 1.27)) (hide yes)))
  (property "Value" "Earth" (at 135.8901 41.91 90) (effects (font (size 1.27 1.27)) (justify right) (hide yes)))
  (property "Footprint" "" (at 135.89 45.72 0) (effects (font (size 1.27 1.27)) (hide yes)))
  (property "Datasheet" "~" (at 135.89 45.72 0) (effects (font (size 1.27 1.27)) (hide yes)))
  (property "Description" "Power symbol creates a global label with name \"Earth\"" (at 135.89 45.72 0) (effects (font (size 1.27 1.27)) (hide yes)))
  (pin "1"))
 (symbol
  (lib_id "Device:R")
  (at 130.81 72.39 180)
  (unit 1)
  (exclude_from_sim no)
  (in_bom yes)
  (on_board yes)
  (dnp no)
  (fields_autoplaced yes)
  (property "Reference" "R28" (at 124.46 72.39 90) (effects (font (size 1.27 1.27)) (hide yes)))
  (property "Value" "R" (at 127 72.39 90) (effects (font (size 1.27 1.27)) (hide yes)))
  (property "Footprint" "Resistor_SMD:R_0201_0603Metric" (at 132.588 72.39 90) (effects (font (size 1.27 1.27)) (hide yes)))
  (property "Datasheet" "~" (at 130.81 72.39 0) (effects (font (size 1.27 1.27)) (hide yes)))
  (property "Description" "Resistor" (at 130.81 72.39 0) (effects (font (size 1.27 1.27)) (hide yes)))
  (pin "1")
  (pin "2"))
 (symbol
  (lib_id "Device:R")
  (at 143.51 72.39 180)
  (unit 1)
  (exclude_from_sim no)
  (in_bom yes)
  (on_board yes)
  (dnp no)
  (fields_autoplaced yes)
  (property "Reference" "R29" (at 137.16 72.39 90) (effects (font (size 1.27 1.27)) (hide yes)))
  (property "Value" "R" (at 139.7 72.39 90) (effects (font (size 1.27 1.27)) (hide yes)))
  (property "Footprint" "Resistor_SMD:R_0201_0603Metric" (at 145.288 72.39 90) (effects (font (size 1.27 1.27)) (hide yes)))
  (property "Datasheet" "~" (at 143.51 72.39 0) (effects (font (size 1.27 1.27)) (hide yes)))
  (property "Description" "Resistor" (at 143.51 72.39 0) (effects (font (size 1.27 1.27)) (hide yes)))
  (pin "1")
  (pin "2"))
 (symbol
  (lib_id "Device:R")
  (at 121.92 106.68 90)
  (unit 1)
  (exclude_from_sim no)
  (in_bom yes)
  (on_board yes)
  (dnp no)
  (fields_autoplaced yes)
  (property "Reference" "R26" (at 121.92 100.33 90) (effects (font (size 1.27 1.27)) (hide yes)))
  (property "Value" "R" (at 121.92 102.87 90) (effects (font (size 1.27 1.27)) (hide yes)))
  (property "Footprint" "Resistor_SMD:R_0201_0603Metric" (at 121.92 108.458 90) (effects (font (size 1.27 1.27)) (hide yes)))
  (property "Datasheet" "~" (at 121.92 106.68 0) (effects (font (size 1.27 1.27)) (hide yes)))
  (property "Description" "Resistor" (at 121.92 106.68 0) (effects (font (size 1.27 1.27)) (hide yes)))
  (pin "1")
  (pin "2"))
 (symbol
  (lib_id "Device:R")
  (at 121.92 91.44 90)
  (unit 1)
  (exclude_from_sim no)
  (in_bom yes)
  (on_board yes)
  (dnp no)
  (fields_autoplaced yes)
  (property "Reference" "R20" (at 121.92 85.09 90) (effects (font (size 1.27 1.27)) (hide yes)))
  (property "Value" "R" (at 121.92 87.63 90) (effects (font (size 1.27 1.27)) (hide yes)))
  (property "Footprint" "Resistor_SMD:R_0201_0603Metric" (at 121.92 93.218 90) (effects (font (size 1.27 1.27)) (hide yes)))
  (property "Datasheet" "~" (at 121.92 91.44 0) (effects (font (size 1.27 1.27)) (hide yes)))
  (property "Description" "Resistor" (at 121.92 91.44 0) (effects (font (size 1.27 1.27)) (hide yes)))
  (pin "1")
  (pin "2"))
 (symbol
  (lib_id "Device:R")
  (at 121.92 101.6 90)
  (unit 1)
  (exclude_from_sim no)
  (in_bom yes)
  (on_board yes)
  (dnp no)
  (fields_autoplaced yes)
  (property "Reference" "R24" (at 121.92 95.25 90) (effects (font (size 1.27 1.27)) (hide yes)))
  (property "Value" "R" (at 121.92 97.79 90) (effects (font (size 1.27 1.27)) (hide yes)))
  (property "Footprint" "Resistor_SMD:R_0201_0603Metric" (at 121.92 103.378 90) (effects (font (size 1.27 1.27)) (hide yes)))
  (property "Datasheet" "~" (at 121.92 101.6 0) (effects (font (size 1.27 1.27)) (hide yes)))
  (property "Description" "Resistor" (at 121.92 101.6 0) (effects (font (size 1.27 1.27)) (hide yes)))
  (pin "1")
  (pin "2"))
 (symbol
  (lib_id "Device:R")
  (at 148.59 135.89 180)
  (unit 1)
  (exclude_from_sim no)
  (in_bom yes)
  (on_board yes)
  (dnp no)
  (fields_autoplaced yes)
  (property "Reference" "R32" (at 142.24 135.89 90) (effects (font (size 1.27 1.27)) (hide yes)))
  (property "Value" "R" (at 144.78 135.89 90) (effects (font (size 1.27 1.27)) (hide yes)))
  (property "Footprint" "Resistor_SMD:R_0201_0603Metric" (at 150.368 135.89 90) (effects (font (size 1.27 1.27)) (hide yes)))
  (property "Datasheet" "~" (at 148.59 135.89 0) (effects (font (size 1.27 1.27)) (hide yes)))
  (property "Description" "Resistor" (at 148.59 135.89 0) (effects (font (size 1.27 1.27)) (hide yes)))
  (pin "1")
  (pin "2")))
